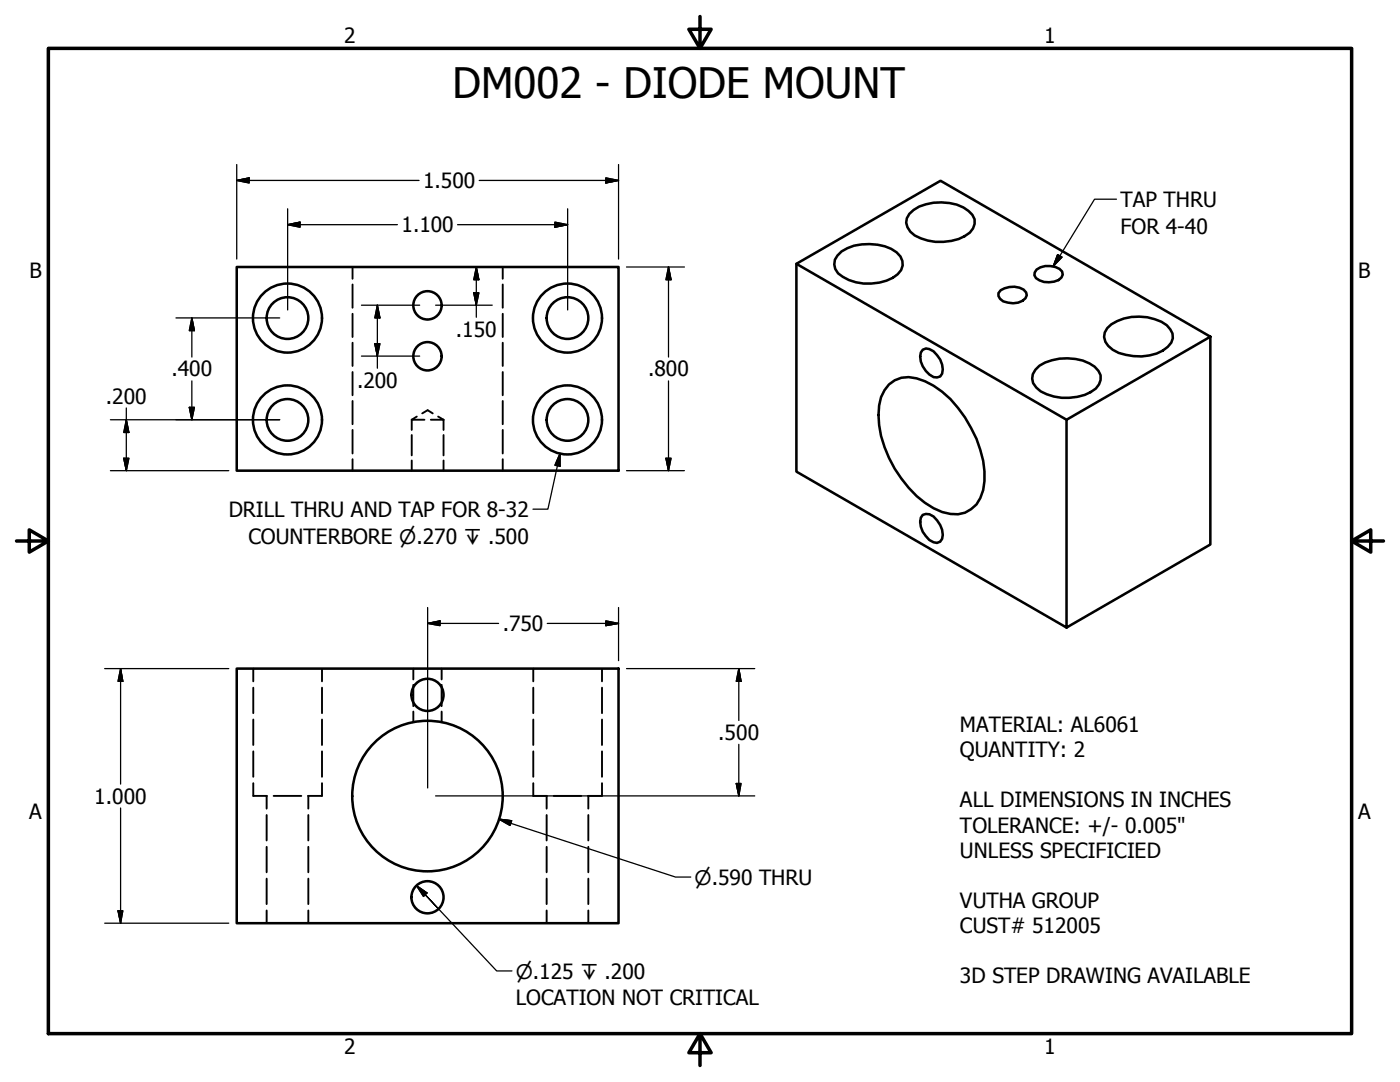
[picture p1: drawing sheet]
<svg xmlns="http://www.w3.org/2000/svg" width="279mm" height="216mm" viewBox="0 0 279 216" stroke-linecap="round" stroke-linejoin="round" font-family="sans-serif">
<!-- layer: Hidden (ANSI) -->
<g fill="none" stroke="#000" stroke-width=".38">
<path d="M70.4 53.3v2.3M70.4 56.8v4.6M100.3 53.3v2.3M100.3 56.8v4.6M70.4 62.6v4.6M70.4 68.4v4.6M70.4 74.2v4.7M100.3 62.6v4.6M100.3 68.4v4.6M100.3 74.2v4.7M70.4 80v4.6M70.4 85.8v4.7"/>
<path d="M70.4 91.6v2.3M82.2 83.8h2.5M82.2 83.8v2M82.2 86.8v4.1M82.2 91.9v2M83.2 83.1l-1 .7M84.3 82.5l1-.6 1.1 .6M86 83.8h2.5M87.4 83.1l1.1 .7M88.5 83.8v2M88.5 86.8v4.1M88.5 91.9v2"/>
<path d="M100.3 80v4.6M100.3 85.8v4.7M100.3 91.6v2.3M50.5 133.4v2.6M50.5 137.2v5.1M64.3 133.4v2.6M64.3 137.2v5.1M82.5 133.4v2.2M82.5 136.7v4.2M88.1 133.4v2.2M88.1 136.7v4.2M106.4 133.4v2.6"/>
<path d="M106.4 137.2v5.1M120.1 133.4v2.6M120.1 137.2v5.1M50.5 156.3v2.5h2.8M50.5 143.6v5.1M50.5 149.9v5.1M53.2 158.8v2.6M54.6 158.8h5.5M61.5 158.8v2.6M64.3 156.3v2.5h-2.8M64.3 143.6v5.1M64.3 149.9v5.1"/>
<path d="M82.5 142v2.1M88.1 142v2.1M106.4 156.3v2.5h2.8M106.4 143.6v5.1M106.4 149.9v5.1M109.1 158.8v2.6M110.5 158.8h5.5M117.4 158.8v2.6M120.1 156.3v2.5h-2.8M120.1 143.6v5.1M120.1 149.9v5.1M53.2 162.6v5.1"/>
<path d="M53.2 169v5.1M53.2 175.3v5.1M61.5 162.6v5.1M61.5 169v5.1M61.5 175.3v5.1M109.1 162.6v5.1M109.1 169v5.1M109.1 175.3v5.1M117.4 162.6v5.1M117.4 169v5.1M117.4 175.3v5.1M53.2 181.7v2.5"/>
<path d="M61.5 181.7v2.5M109.1 181.7v2.5M117.4 181.7v2.5"/>
</g>
<!-- layer: Visible (ANSI) -->
<g fill="none" stroke="#000" stroke-width=".51">
<path d="M47.2 53.3h76.2v40.6h-76.2zM158.9 52.6l54 31.2M167.1 51a7.8 7.8 0 0 1 6.4-2.3 7.9 7.9 0 0 1 6.2 2.5 2.6 2.6 0 0 1-.6 3.5 10 10 0 0 1-11.8-.2 2.62 2.62 0 0 1-.2-3.5zM181.5 42.7a9.2 9.2 0 0 1 8-2.2 6.9 6.9 0 0 1 4.6 2.4 2.84 2.84 0 0 1-1.6 4.2 10.8 10.8 0 0 1-9.9-.1 2.92 2.92 0 0 1-1.1-4.3zM199.7 57.9a4.5 4.5 0 0 1 4.6-.1l.5 .6 .1 .5a2.58 2.58 0 0 1-2.7 1.6l-1-.1a1.79 1.79 0 0 1-1.9-1.9zM206.9 53.8a4 4 0 0 1 5.1 .4l.1 .6a2.46 2.46 0 0 1-2.7 1.5 2.92 2.92 0 0 1-3-1.4l.1-.5zM177.4 76.7a5.5 5.5 0 0 1 5.5-1.2 17.6 17.6 0 0 1 9.7 7.8 21.9 21.9 0 0 1 3.9 12.7 6.9 6.9 0 0 1-3.9 6.3 7.9 7.9 0 0 1-6.3-.9 22.9 22.9 0 0 1-9.8-12.2 16.4 16.4 0 0 1-.7-10l.7-1.3zM184.1 69.8a2.21 2.21 0 0 1 2.9 1.1 4.1 4.1 0 0 1 1 3.6l-.4 .6-.6 .2a3.6 3.6 0 0 1-2.9-2.2 2.86 2.86 0 0 1 0-3.3zM206.6 73.8a7.8 7.8 0 0 1 6.4-2.3 7.9 7.9 0 0 1 6.2 2.5 2.84 2.84 0 0 1-1.5 4.2 10.8 10.8 0 0 1-10-.1 2.82 2.82 0 0 1-1.1-4.3zM221 65.5a9.3 9.3 0 0 1 9.4-1.8 4.7 4.7 0 0 1 3.6 2.8 3.1 3.1 0 0 1-2 3.5 10.5 10.5 0 0 1-9.9-.2 2.88 2.88 0 0 1-1.1-4.3zM241.6 67.2l-53.9-31.1-28.8 16.5v41.5l54 31.1 28.7-16.6v-41.4l-28.7 16.6v41.4M184.1 102.7a2.21 2.21 0 0 1 2.9 1.1 4.1 4.1 0 0 1 1 3.7l-.4 .6a2.21 2.21 0 0 1-2.8-1.1 4.1 4.1 0 0 1-1-3.7z"/>
<path d="M47.2 133.4h76.2v50.8h-76.2z"/>
<circle cx="57.4" cy="63.5" r="6.9"/>
<circle cx="57.4" cy="63.5" r="4.2"/>
<circle cx="85.3" cy="71.1" r="2.83"/>
<circle cx="85.3" cy="60.9" r="2.83"/>
<circle cx="113.3" cy="63.5" r="6.9"/>
<circle cx="113.3" cy="63.5" r="4.2"/>
<circle cx="57.4" cy="83.8" r="6.9"/>
<circle cx="57.4" cy="83.8" r="4.2"/>
<circle cx="113.3" cy="83.8" r="6.9"/>
<circle cx="113.3" cy="83.8" r="4.2"/>
<circle cx="85.3" cy="138.7" r="3.2"/>
<circle cx="85.3" cy="158.8" r="15"/>
<circle cx="85.3" cy="179" r="3.2"/>
</g>
<!-- layer: Border (ANSI) -->
<path d="M9.7 9.7h260v196.5h-260zM139.7 3.3v6.4l-2.2-3.9h4.4l-2.2 3.9M3.3 107.9h6.4l-3.9-2.2v4.5l3.9-2.3M269.7 107.9l3.9 2.3v-4.5l-3.9 2.2h6.4M139.7 206.2l2.2 3.9h-4.4l2.2-3.9v6.4" fill="none" stroke="#000" stroke-width=".7"/>
<!-- layer: Dimension (ANSI) -->
<g fill="none" stroke="#000" stroke-width=".25">
<path d="M47.2 36l2.5-.5v1zM47.2 36h36.4M47.2 32.8v18.9M95.6 36h27.8M120.9 35.5l2.5 .5-2.5 .5zM123.4 32.8v18.9M57.4 44.8l2.5-.5v1zM57.4 44.8h21.9M57.4 41.7v20.1M91.3 44.8h22M94.6 58.4h1l-.5 2.5zM95.1 53.3l.5 2.5h-1z"/>
<path d="M95.1 53.3v10M110.7 44.3l2.6 .5-2.6 .5zM113.3 41.7v20.1M125 53.3h11.6M133.4 53.3l.5 2.5h-1zM133.4 53.3v17.9M35.1 63.4h20.7M38.3 63.4l.5 2.6h-1zM38.3 63.4v7.8M38.3 76v7.8M72.1 60.9h11.7M72.1 71.1h11.7"/>
<path d="M74.8 68.6h1l-.5 2.5zM75.3 60.9l.5 2.5h-1zM75.3 60.9v12.6M86.9 60.9h11.3M133.4 76v17.9M22 93.9h23.7M22 83.8h33.8M24.7 91.4h1l-.5 2.5zM25.2 83.8l.5 2.5h-1zM25.2 81.4v12.5M37.8 81.3h1l-.5 2.5zM125 93.9h11.6"/>
<path d="M132.9 91.4h1l-.5 2.5zM20.9 133.4h24.8M24.1 133.4l.4 2.6h-.9zM24.1 133.4v23.1M85.3 124.4l2.5-.5v.9zM85.3 124.4h14.2M85.3 121.2v36M109.2 124.4h14.2M120.9 123.9l2.5 .5-2.5 .4zM123.4 121.2v10.6M125 133.4h25.6M147.4 133.4l.5 2.6h-1z"/>
<path d="M147.4 133.4v10.4M86.9 158.8h63.7M146.9 156.3h1l-.5 2.5zM147.4 148.5v10.3M24.1 161.2v23M20.9 184.2h24.8M23.6 181.7h.9l-.4 2.5z"/>
</g>
<g fill="#000" stroke="#000" stroke-width=".25">
<path d="M47.2 36l2.5-.5zM47.2 36l2.5-.5v1zM120.9 36.5l2.5-.5zM120.9 35.5l2.5 .5-2.5 .5zM57.4 44.8l2.5-.5zM57.4 44.8l2.5-.5v1zM94.6 58.4l.5 2.5zM94.6 58.4h1l-.5 2.5zM95.1 53.3l.5 2.5zM95.1 53.3l.5 2.5h-1zM110.7 45.3l2.6-.5zM110.7 44.3l2.6 .5-2.6 .5z"/>
<path d="M133.4 53.3l.5 2.5zM133.4 53.3l.5 2.5h-1zM38.3 63.4l.5 2.6zM38.3 63.4l.5 2.6h-1zM74.8 68.6l.5 2.5zM74.8 68.6h1l-.5 2.5zM75.3 60.9l.5 2.5zM75.3 60.9l.5 2.5h-1zM24.7 91.4l.5 2.5zM24.7 91.4h1l-.5 2.5zM25.2 83.8l.5 2.5zM25.2 83.8l.5 2.5h-1z"/>
<path d="M37.8 81.3l.5 2.5zM37.8 81.3h1l-.5 2.5zM132.9 91.4l.5 2.5zM132.9 91.4h1l-.5 2.5zM24.1 133.4l.4 2.6zM24.1 133.4l.4 2.6h-.9zM85.3 124.4l2.5-.5zM85.3 124.4l2.5-.5v.9zM120.9 124.8l2.5-.4zM120.9 123.9l2.5 .5-2.5 .4zM147.4 133.4l.5 2.6zM147.4 133.4l.5 2.6h-1z"/>
<path d="M146.9 156.3l.5 2.5zM146.9 156.3h1l-.5 2.5zM23.6 181.7l.5 2.5zM23.6 181.7h.9l-.4 2.5z"/>
</g>
<!-- layer: Symbol (ANSI) -->
<path d="M222.8 39.8h-4.4l-8.2 13.3M211.1 50.8l.9 .5-1.8 1.8zM111.8 90.5v2.5l-1.1-.2zM111.8 90.5l-2.5 11.1h-2.9M83.1 176.7l2.1 1.5-.7 .7zM83.1 176.7l1.7 1.8M99.6 163.4l2.5 .4-.3 .9zM99.6 163.4l35.2 11.6h3.1M87.5 181.4l-2.7-2.9 14.3 15.2h3.1" fill="none" stroke="#000" stroke-width=".25"/>
<path d="M211.1 50.8l-.9 2.3zM211.1 50.8l.9 .5-1.8 1.8zM111.8 90.5v2.5zM111.8 90.5v2.5l-1.1-.2zM83.1 176.7l2.1 1.5zM83.1 176.7l2.1 1.5-.7 .7zM99.6 163.4l2.5 .4zM99.6 163.4l2.5 .4-.3 .9z" fill="#000" stroke="#000" stroke-width=".25"/>
<text font-size="8.4" x="90.3" y="19.6">DM002 - DIODE MOUNT</text>
<g font-size="4.2">
<text x="68.7" y="8.6">2</text>
<text x="208.4" y="8.6">1</text>
<text x="84.5" y="37.5">1.500</text>
<text x="223.6" y="41.3">TAP THRU</text>
<text x="80.1" y="46.4">1.100</text>
<text x="223.6" y="46.6">FOR 4-40</text>
<text x="5.9" y="55.5">B</text>
<text x="271.1" y="55.5">B</text>
<text x="91" y="67.2">.150</text>
<text x="34.2" y="75.1">.400</text>
<text x="71.2" y="77.4">.200</text>
<text x="129.3" y="75.1">.800</text>
<text x="21.1" y="80.5">.200</text>
<text x="45.7" y="103.1">DRILL THRU AND TAP FOR 8-32</text>
<text x="49.6" y="108.5">COUNTERBORE ⌀.270 ↧ .500</text>
<text x="100.3" y="125.9">.750</text>
<text x="143.3" y="147.6">.500</text>
<text x="191.6" y="146">MATERIAL: AL6061</text>
<text x="191.6" y="151.1">QUANTITY: 2</text>
<text x="18.8" y="160.3">1.000</text>
<text x="191.6" y="161.1">ALL DIMENSIONS IN INCHES</text>
<text x="5.8" y="163.4">A</text>
<text x="191.6" y="166.1">TOLERANCE: +/- 0.005&quot;</text>
<text x="271" y="163.4">A</text>
<text x="191.6" y="171.1">UNLESS SPECIFICIED</text>
<text x="191.6" y="181.2">VUTHA GROUP</text>
<text x="191.6" y="186.2">CUST# 512005</text>
<text x="191.6" y="196.2">3D STEP DRAWING AVAILABLE</text>
<text x="102.9" y="200.6">LOCATION NOT CRITICAL</text>
<text x="68.7" y="210.3">2</text>
<text x="208.4" y="210.3">1</text>
</g>
<g font-size="4">
<text x="138.6" y="176.5">⌀.590 THRU</text>
<text x="102.9" y="195.3">⌀.125 ↧ .200</text>
</g>
</svg>
